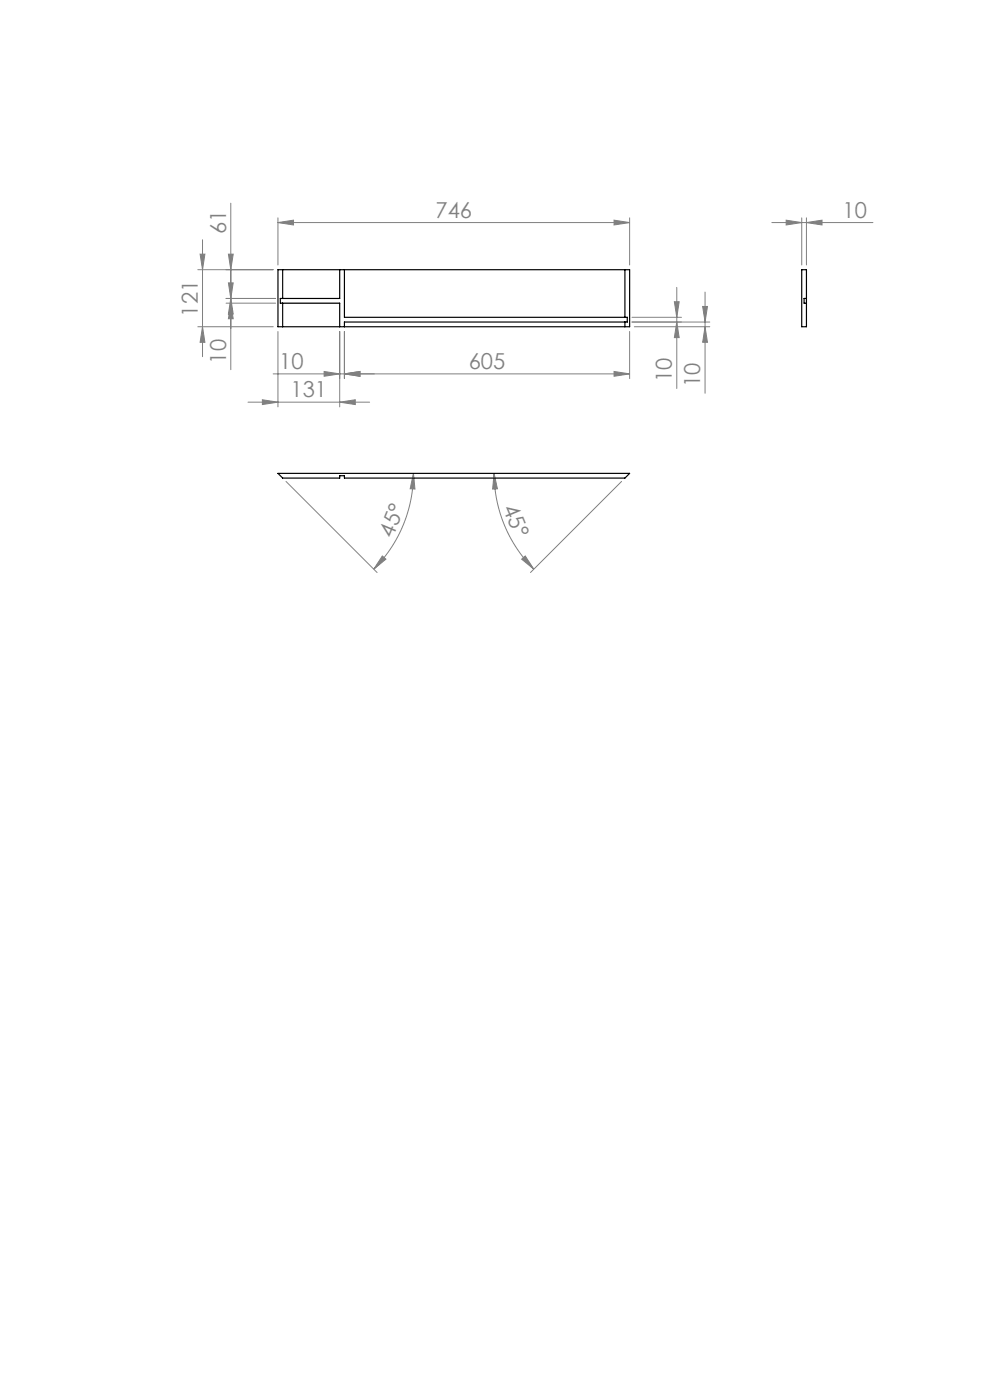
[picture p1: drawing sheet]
<svg xmlns="http://www.w3.org/2000/svg" width="210mm" height="297mm" viewBox="0 0 210 297" stroke-linecap="round" stroke-linejoin="round" font-family="sans-serif">
<g fill="none" stroke="#808080" stroke-width=".21">
<path d="M42 57.2h16M42.5 53.9h1l-.5 3.3zM43 50.9v24.8M48.5 53.9h1l-.5 3.3zM49 43.1v35.3M59 47.2l3.3-.5v1zM59 46.2v10M59 47.2h74.6M130.3 46.7l3.3 .5-3.3 .5zM133.6 46.2v10M163.7 47.2h21.5M166.8 46.7l3.3 .5-3.3 .5z"/>
<path d="M170.1 46.2v10M171.1 47.2l3.3-.5v1zM171.1 46.2v10M42 69.3h16M43 69.3l.5 3.3h-1zM48 63.3h10.5M48 64.3h10.5M48.5 60h1l-.5 3.3zM49 63.3l.5 3.3h-1zM49 64.3l.5 3.3h-1zM57.9 79.3h75.7M59 70.3v16"/>
<path d="M68.8 78.8l3.3 .5-3.3 .5zM72.1 70.3v16M73.1 79.3l3.3-.5v1zM73.1 70.3v10M130.3 78.8l3.3 .5-3.3 .5zM133.6 70.3v10M134.1 68.3h16.5M134.1 67.3h10.5M134.6 69.3h16M143.1 64h1l-.5 3.3zM143.6 61v21.4M143.6 68.3l.5 3.3h-1z"/>
<path d="M149 65h1.1l-.5 3.3zM149.6 69.3l.5 3.3h-1.1zM149.6 62v21.4M52.6 85.3h25.8M55.7 84.8l3.3 .5-3.3 .5zM72.1 85.3l3.3-.5v1zM60.7 102.1l19.3 19.4M81.1 117.9l.8 .7-2.6 2.1zM87.7 100.4l.3 3.3h-1zM87.7 100.4a28.7 28.7 0 0 1-8.4 20.3M104.8 100.4l.7 3.3h-1zM104.8 100.4a28.7 28.7 0 0 0 8.4 20.3"/>
<path d="M110.7 118.6l.7-.7 1.8 2.8zM131.9 102.1l-19.4 19.4"/>
</g>
<g fill="#808080">
<path d="M130.3 46.7l3.3 .5-3.3 .5zM59 47.2l3.3-.5v1zM72.1 85.3l3.3-.5v1zM55.7 84.8l3.3 .5-3.3 .5zM73.1 79.3l3.3-.5v1zM68.8 78.8l3.3 .5-3.3 .5zM171.1 47.2l3.3-.5v1zM166.8 46.7l3.3 .5-3.3 .5z"/>
<path d="M73.1 79.3l3.3-.5v1zM130.3 78.8l3.3 .5-3.3 .5z"/>
<path d="M81.1 117.9l.8 .7-2.6 2.1zM87.7 100.4l.3 3.3h-1z"/>
<path d="M49 63.3l.5 3.3h-1zM48.5 53.9h1l-.5 3.3zM49 64.3l.5 3.3h-1zM48.5 60h1l-.5 3.3zM149.6 69.3l.5 3.3h-1.1zM149 65h1.1l-.5 3.3z"/>
<path d="M42.5 53.9h1l-.5 3.3zM43 69.3l.5 3.3h-1z"/>
<path d="M143.6 68.3l.5 3.3h-1zM143.1 64h1l-.5 3.3z"/>
<path d="M104.8 100.4l.7 3.3h-1zM110.7 118.6l.7-.7 1.8 2.8z"/>
</g>
<path d="M59 57.2h74.6v12.1h-74.6zM60 57.2v6.1M72.1 57.2v6.1h-12.6v1h12.6v5M73.1 57.2v10.1h60v1h-60v1M132.6 57.2v10.1M170.1 57.2h1v12.1h-1zM60 64.3v5M132.6 68.3v1M171.1 63.3h-.5v1h.5M59 100.4h74.6l-1 1h-59.5v-.5h-1v.5h-12.1z" fill="none" stroke="#000" stroke-width=".25"/>
<g font-size="4.7" fill="#808080">
<text x="92.4" y="46.2">746</text>
<text x="178.7" y="46.2">10</text>
<text x="47.9" y="49.6" transform="rotate(-90 47.9 49.6)">61</text>
<text x="41.9" y="67.1" transform="rotate(-90 41.9 67.1)">121</text>
<text x="47.9" y="77.1" transform="rotate(-90 47.9 77.1)">10</text>
<text x="59.2" y="78.3">10</text>
<text x="99.4" y="78.3">605</text>
<text x="142.5" y="81.1" transform="rotate(-90 142.5 81.1)">10</text>
<text x="148.5" y="82.1" transform="rotate(-90 148.5 82.1)">10</text>
<text x="61.6" y="84.3">131</text>
<text x="106.6" y="107.8" transform="rotate(67 106.6 107.8)">45°</text>
<text x="83.2" y="114.3" transform="rotate(-67 83.2 114.3)">45°</text>
</g>
</svg>
